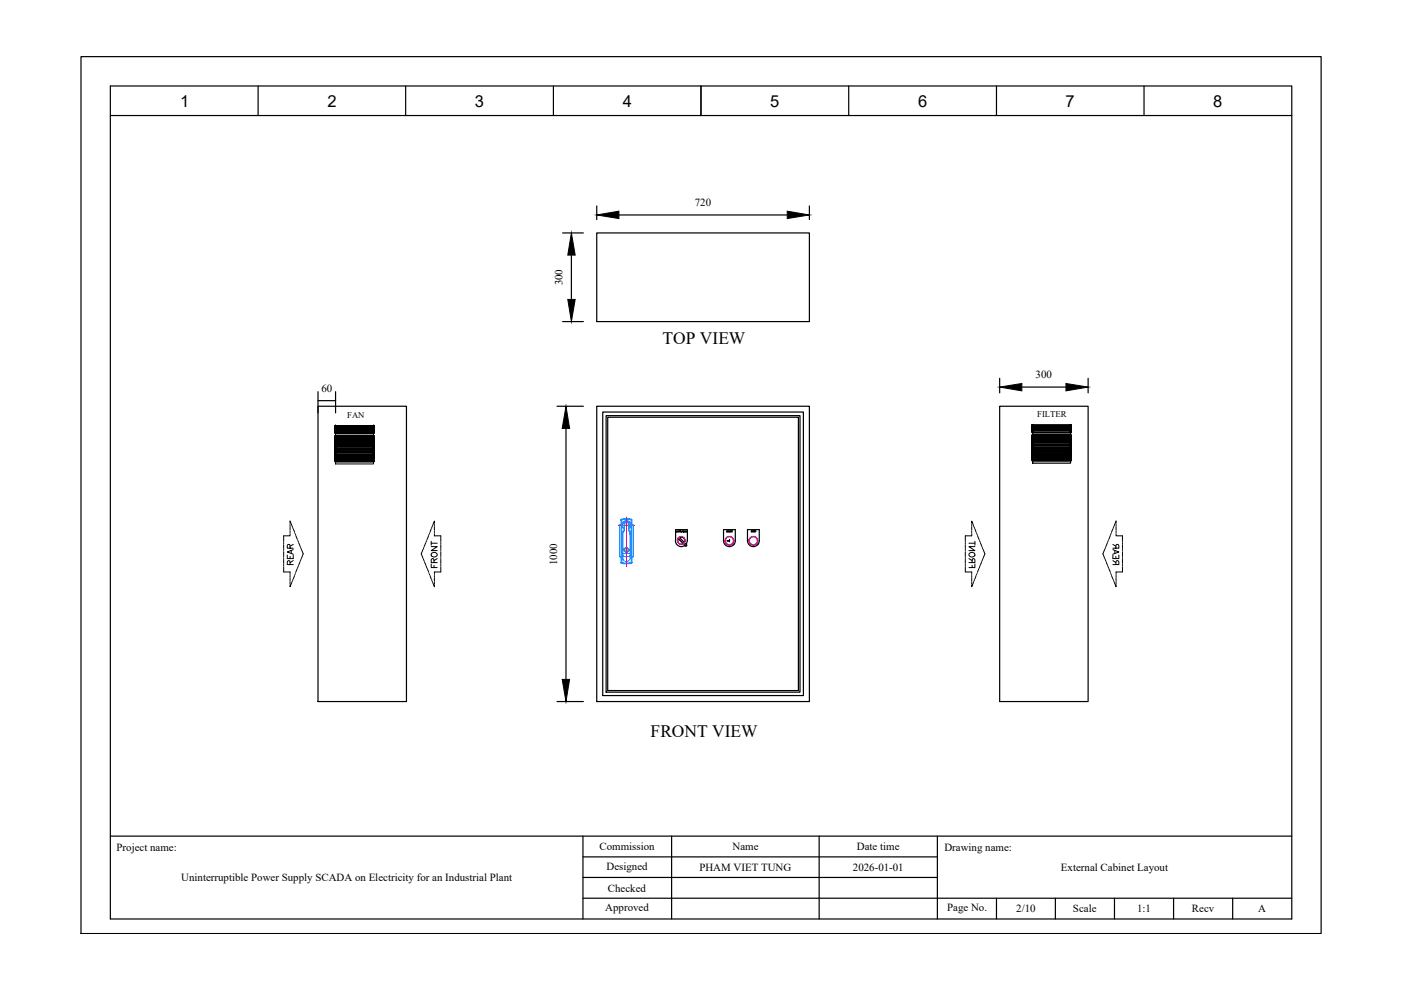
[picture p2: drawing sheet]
<svg xmlns="http://www.w3.org/2000/svg" width="297mm" height="210mm" viewBox="0 0 297 210" stroke-linecap="round" stroke-linejoin="round" font-family="sans-serif">
<!-- layer: Frame_text -->
<path d="M17.2 12h262.9v185.9h-262.9z" fill="none" stroke="#000" stroke-width=".25"/>
<!-- layer: 0 -->
<g fill="none" stroke="#000" stroke-width=".25">
<path d="M23.4 18.2h250.5v176.6h-250.5zM54.7 18.2v6.3M86 18.2v6.3M117.3 18.2v6.3M148.6 18.2v6.3M179.9 18.2v6.3M211.3 18.2v6.3M242.6 18.2v6.3M23.4 24.5h250.5M119.3 49.4h4.4M121.1 54.1v9.4M126.5 49.4h45.1v18.8h-45.1z"/>
<path d="M126.5 43.7v2.9M131.2 45.6h35.7M171.6 43.7v2.9M119.3 68.2h4.4M67.4 86.1h18.8v62.6h-18.8zM67.4 83v4.5M67.4 84.9h3.7M71.1 83v4.5M118.1 86.1h5.6M120 90.8v53.2M126.5 86.1h45.1v62.6h-45.1zM127.8 87.4h42.5v60.1h-42.5z"/>
<path d="M128.5 88.1h41.1v58.7h-41.1zM128.8 88.5h40.5v57.9h-40.5zM211.9 86.1h18.8v62.6h-18.8zM211.9 80.2v3.1M216.6 82.1h9.4M218.9 90.2h8.1v8h-8.1zM230.7 80.2v3.1M143.8 114.2l1.5 1.6M144.1 114a.74 .74 0 0 1 .9 .1 .74 .74 0 0 1 .1 .9M144.1 114l-.2-.1a.81 .81 0 0 0-.1 1.1 .81 .81 0 0 0 1 .3M144.1 114l1.5 1.5v.3h-.3M145.7 114.6l-.2 .8"/>
<path d="M145.7 114.7v-2.4h-2.5v2.3a1.25 1.25 0 0 0 .7 1.2 1.25 1.25 0 0 0 1.3-.1M153.4 112.3h2.5v2.3a1.25 1.25 0 0 1-1.2 1.3 1.25 1.25 0 0 1-1.3-1.2zM154.7 114.7h-.5h.5M154.7 114.4v.5M158.5 112.3h2.5v2.3a1.25 1.25 0 0 1-1.3 1.3 1.25 1.25 0 0 1-1.2-1.2zM118.1 148.7h5.6M23.4 177.3h250.5M123.6 177.3v17.5M142.4 177.3v17.5M173.7 177.3v17.5M198.7 177.3v17.5M123.6 190.4h150.3"/>
<path d="M123.6 186h75.1M123.6 181.7h75.1M211.3 190.4v4.4M223.8 190.4v4.4M236.3 190.4v4.4M248.8 190.4v4.4M261.4 190.4v4.4"/>
</g>
<!-- layer: DESC -->
<g fill="none" stroke="#007fff" stroke-width=".21">
<path d="M131.3 111.4v6.6M131.3 117.9l.2 .2M131.6 118.1h.1M131.6 110.2l.2-.1 1.2-.1 .8 .1 .2 .1v9.1l-.6 .2h-1.6M131.6 110.3v9l.2 .2M131.6 111.2l-.3 .2M131.8 110.3l.1 9M132.4 110.7v1.8M132.4 112.5l-.3 .3v5M132.4 112.5l-.4 .3 .1 5.5M132.8 116.4h.1v.4h-.1zM132.8 116.3h.1"/>
<path d="M133.3 111l-.5-.2-.5 .2M133.3 112a.83 .83 0 0 0 .1-1.2 .83 .83 0 0 0-1.2 0 .83 .83 0 0 0 .1 1.2M133.3 112.2a.95 .95 0 0 0 .2-1.5 .95 .95 0 0 0-1.4 0 .95 .95 0 0 0 .2 1.5M133.3 110.7v1.8M133.4 117.3h-1.2M133.6 112.8l-.3-.3 .3 .3M133.6 112.8v5.5M133.6 117.8a1.43 1.43 0 0 1-1.6 0M133.6 118.3a.78 .78 0 0 1-.8 .8 .78 .78 0 0 1-.8-.8M133.8 110.2h-2M133.8 110.3v9h-2M134 111.2h.1"/>
<path d="M134 118.1h.1M134.1 111.2l.2 .2M134.3 111.4v6.5M134.3 117.9l-.2 .2"/>
<circle cx="132.8" cy="116.6" r=".49"/>
</g>
<!-- layer: C -->
<g fill="none" stroke="#f00" stroke-width=".21">
<path d="M131.1 111.4h.8M132.1 111.4h.2M132.2 116.6h.4M132.4 111.4h.8M132.7 116.6h.2M132.8 109.6v.6M132.8 110.4v.2M132.8 110.7v.8M132.8 111.7v.1M132.8 112v.8M132.8 112.9v.2M132.8 113.2v.8"/>
<path d="M132.8 114.2v.1M132.8 114.5v.8M132.8 115.4v.2M132.8 115.7v.8M132.8 116.7v.1M132.8 117v.8M132.8 117.9v.2M132.8 118.2v.8M132.8 119.2v.1M132.8 119.5v.6M133.1 116.6h.4M133.3 111.4h.2"/>
<path d="M133.7 111.4h.8"/>
</g>
<g fill="none" stroke="#000" stroke-width=".51">
<path d="M71.1 90.5h8.1v.7h-8.1zM71.1 90.3v1.4v-.7h8.1v-.7v1.4M71.1 92.5h8.1v.7h-8.1zM71.1 96.3v1.3h8.1h-8.1v-.6h8.1v-.7v.7M71.1 93.2v.6M71.1 91.8h8.1M71.1 97.8h8.1M79.2 93.2v.6h-8.1v.7M79.2 93.8v.7h-8.1v.7M79.2 94.5v.7h-8.1v.6M79.2 95.2v.6h-8.1v.7M79.2 95.8v.7h-8.1v.7h8.1v-.7"/>
<path d="M218.9 90.3h8.1v.7h-8.1zM218.9 90.2v1.3v-.7h8.1v-.6v1.3M218.9 92.4h8.1v.6h-8.1zM218.9 96.2v1.3h8.1h-8.1v-.7h8.1v-.6v.6M218.9 93v.7M218.9 91.7h8.1M218.9 97.6h8.1M227 93v.7h-8.1v.6M227 93.7v.6h-8.1v.7M227 94.3v.7h-8.1v.7M227 95v.7h-8.1v.6M227 95.7v.6h-8.1v.7h8.1v-.7"/>
</g>
<path d="M71.1 90.3h8.1v8.1h-8.1z" fill="none" stroke="#000" stroke-width=".21"/>
<!-- layer: 6 -->
<g fill="none" stroke="#000" stroke-width=".21">
<path d="M61.5 110.9v-.4l.4 .9M61.5 111v.2M61.5 111.3v.2M61.5 111.7v.7M61.5 112.6v.1M61.5 112.9v.2M61.9 111.5l.1 .2M62 111.8l.1 .2M62.2 112.1l.3 .7M62.5 113l.1 .1M91.4 112.1l-.2 .7M91.6 111.8l-.1 .2"/>
<path d="M91.7 111.5l-.1 .2M92.1 110.9v-.4l-.4 .9M92.1 111v.2M92.1 111.3v.2M92.1 111.7v.7M206 110.9v-.4l.4 .9M206 111v.2M206 111.3v.2M206 111.7v.7M206.4 111.5l.1 .2M206.6 111.8v.2M206.7 112.1l.3 .7"/>
<path d="M235.6 113v.1M236 112.1l-.3 .7M236.1 111.8l-.1 .2M236.2 111.5l-.1 .2M236.6 110.9v-.4l-.4 .9M236.6 111v.2M236.6 111.3v.2M236.6 111.7v.7M236.6 112.6v.1M236.6 112.9v.2M61.5 122.5v.7M61.5 123.4v.2"/>
<path d="M61.5 123.7v.2M61.9 123.5l-.4 .9v-.4M62 123.2l-.1 .1M62.1 122.9l-.1 .1M62.5 122l-.3 .8M91.6 123.2l.1 .1M91.7 123.5l.4 .9v-.4M92.1 122.5v.7M92.1 123.4v.2M92.1 123.7v.2M206 122.5v.7M206 123.4v.2"/>
<path d="M206 123.7v.2M206.4 123.5l-.4 .9v-.4M206.5 123.2l-.1 .1M235.7 122l.3 .8M236 122.9l.1 .1M236.1 123.2l.1 .1M236.2 123.5l.4 .9v-.4M236.6 122.5v.7M236.6 123.4v.2M236.6 123.7v.2"/>
</g>
<!-- layer: 0 -->
<path d="M121.1 49.4l.8 4.7h-1.5zM126.5 45.6l4.7-.8v1.5zM166.9 44.8l4.7 .8-4.7 .7zM120.4 63.5h1.5l-.8 4.7zM120 86.1l.8 4.7h-1.6zM211.9 82.1l4.7-.8v1.6zM226 81.3l4.7 .8-4.7 .8zM119.2 144h1.6l-.8 4.7z" fill="#000" stroke="#000" stroke-width=".21"/>
<g fill="#fff" stroke="#fff" stroke-width=".21">
<path d="M219.5 78.4v1.9l3.6-1.9zM219.5 80.3l3.6-1.9v1.9z"/>
<path d="M116.4 115.1v4.6h1.9zM116.4 115.1h1.9v4.6z"/>
<path d="M147.3 41.9v1.9l3.6-1.9zM147.3 43.8l3.6-1.9v1.9z"/>
<path d="M117.5 57v3.6h1.9zM117.5 57h1.9v3.6z"/>
<path d="M68.1 81.3v1.9l2.4-1.9zM68.1 83.2l2.4-1.9v1.9z"/>
</g>
<!-- layer: LAYER2 -->
<g fill="none" stroke="#000" stroke-width=".25">
<circle cx="154.7" cy="114.6" r=".87"/>
<circle cx="159.7" cy="114.6" r=".87"/>
</g>
<!-- layer: 0 -->
<g fill="none" stroke="#f0f" stroke-width=".25">
<path d="M144.2 114.2l1.2 1.2-.1 .2-1.2-1.2z"/>
<circle cx="144.4" cy="114.6" r=".87"/>
<circle cx="154.7" cy="114.6" r=".95"/>
<circle cx="159.7" cy="114.6" r=".95"/>
</g>
<!-- layer: CJ Review Opinion -->
<g fill="none" stroke="#000" stroke-width=".25">
<path d="M143.4 112.8l.1-.2 .1 .2M143.5 112.7h.1M143.7 112.6v.2l.2-.2M144 112.6h.2M144.1 112.6v.2M144.8 112.5l-.3 .4M144.8 112.8v-.2l.1 .2 .1-.2v.2M145.1 112.8l.1-.2 .1 .2M145.1 112.7h.2M145.6 112.6v.2l-.2-.2v.2M154.2 112.6h-.1l.1 .1-.1 .1M154.3 112.6h.2"/>
<path d="M154.4 112.6v.2M154.5 112.8l.2-.2 .1 .2M154.6 112.7h.1M154.8 112.7l.3-.1h-.3v.2M154.9 112.7l.2 .1M155.1 112.6h.2M155.2 112.6v.2M159.5 112.6h-.2l.2 .2h-.2M159.5 112.6h.3M159.6 112.6v.2M160.1 112.7l.2-.1h-.2v.2"/>
<circle cx="144.3" cy="112.7" r=".12"/>
<circle cx="159.9" cy="112.7" r=".12"/>
</g>
<g font-size="4.4">
<text x="63.5" y="121" transform="rotate(-90 63.5 121)">REAR</text>
<text x="238.5" y="121" transform="rotate(-90 238.5 121)">REAR</text>
</g>
<g font-size="4">
<text x="93.8" y="121.7" transform="rotate(-90 93.8 121.7)">FRONT</text>
<text x="207.8" y="121.7" transform="rotate(-90 207.8 121.7)">FRONT</text>
</g>
<g font-size="3.7">
<text x="140.5" y="73">TOP VIEW</text>
<text x="138" y="156.3">FRONT VIEW</text>
</g>
<g font-size="3.5">
<text x="38.2" y="22.6">1</text>
<text x="69.5" y="22.6">2</text>
<text x="100.7" y="22.6">3</text>
<text x="132.1" y="22.6">4</text>
<text x="163.3" y="22.6">5</text>
<text x="194.6" y="22.6">6</text>
<text x="225.9" y="22.6">7</text>
<text x="257.2" y="22.6">8</text>
</g>
<g font-size="2.3">
<text x="147.3" y="43.7">720</text>
<text x="119.2" y="60.5" transform="rotate(-90 119.2 60.5)">300</text>
<text x="68.1" y="83">60</text>
<text x="219.6" y="80.2">300</text>
<text x="118.1" y="119.8" transform="rotate(-90 118.1 119.8)">1000</text>
<text x="24.7" y="180.5">Project name:</text>
<text x="127.1" y="180.3">Commission</text>
<text x="128.6" y="184.4">Designed</text>
<text x="148.3" y="184.6">PHAM VIET TUNG</text>
<text x="155.3" y="180.2">Name</text>
<text x="180.8" y="184.6">2026-01-01</text>
<text x="181.7" y="180.2">Date time</text>
<text x="200.2" y="180.5">Drawing name:</text>
<text x="224.9" y="184.6">External Cabinet Layout</text>
<text x="38.4" y="186.8">Uninterruptible Power Supply SCADA on Electricity for an Industrial Plant</text>
<text x="128.9" y="189">Checked</text>
<text x="128.3" y="193.2">Approved</text>
<text x="200.8" y="193.2">Page No.</text>
<text x="215.5" y="193.4">2/10</text>
<text x="227.5" y="193.4">Scale</text>
<text x="241.1" y="193.4">1:1</text>
<text x="252.7" y="193.4">Recv</text>
<text x="266.8" y="193.4">A</text>
</g>
<g font-size="1.8">
<text x="73.6" y="88.7">FAN</text>
<text x="219.9" y="88.4">FILTER</text>
</g>
</svg>
